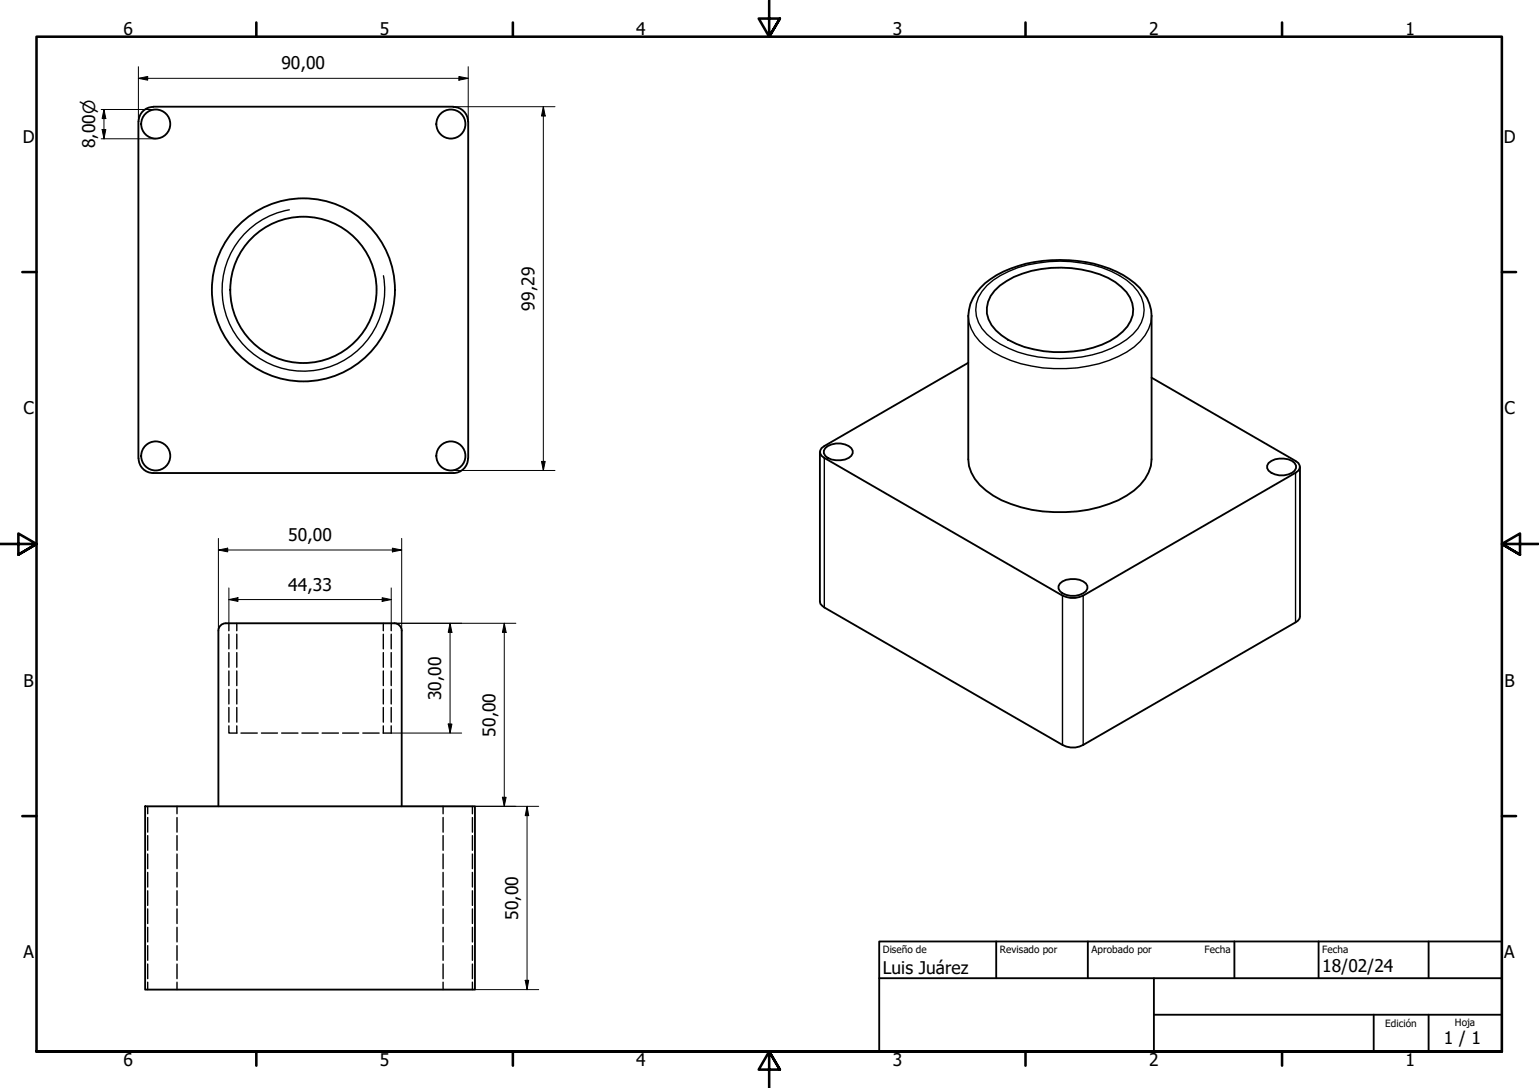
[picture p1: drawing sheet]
<svg xmlns="http://www.w3.org/2000/svg" width="420mm" height="297mm" viewBox="0 0 420 297" stroke-linecap="round" stroke-linejoin="round" font-family="sans-serif">
<!-- layer: Oculto (ISO) -->
<g fill="none" stroke="#000" stroke-width=".38">
<path d="M62.5 170.2v2M62.5 173.2v4M62.5 178.2v4M64.6 170.2v2M64.6 173.2v4M64.6 178.2v4M104.6 170.2v2M104.6 173.2v4M104.6 178.2v4M106.8 170.2v2M106.8 173.2v4M106.8 178.2v4"/>
<path d="M62.5 198.2v1.9h2.2M62.5 183.2v4M62.5 188.2v4M62.5 193.2v4M64.6 183.2v4M64.6 188.2v4M64.6 193.2v4M64.6 198.2v1.9M104.6 183.2v4M104.6 188.2v4M104.6 193.2v4M104.6 198.2v1.9"/>
<path d="M106.8 183.2v4M106.8 188.2v4M106.8 193.2v4M106.8 198.2v1.9h-2.2M65.8 200.1h4.4M71.4 200.1h4.4M76.9 200.1h4.4M82.4 200.1h4.5M87.9 200.1h4.5M93.5 200.1h4.4M99.1 200.1h4.4M40.3 220.1v2.1"/>
<path d="M40.3 223.2v4M40.3 228.1v4M40.3 233.2v4M40.3 238.2v4M48.3 220.1v2.1M48.3 223.2v4M48.3 228.1v4M48.3 233.2v4M48.3 238.2v4M121 220.1v2.1M121 223.2v4M121 228.1v4"/>
<path d="M121 233.2v4M121 238.2v4M129 220.1v2.1M129 223.2v4M129 228.1v4M129 233.2v4M129 238.2v4M40.3 243.2v4M40.3 248.1v4M40.3 253.2v4M40.3 258.2v4M48.3 243.2v4"/>
<path d="M48.3 248.1v4M48.3 253.2v4M48.3 258.2v4M121 243.2v4M121 248.1v4M121 253.2v4M121 258.2v4M129 243.2v4M129 248.1v4M129 253.2v4M129 258.2v4M40.3 263.2v4"/>
<path d="M40.3 268.1v2.1M48.3 263.2v4M48.3 268.1v2.1M121 263.2v4M121 268.1v2.1M129 263.2v4M129 268.1v2.1"/>
</g>
<!-- layer: Visible (ISO) -->
<g fill="none" stroke="#000" stroke-width=".51">
<path d="M37.8 33.1v92M41.8 29.1h82M41.8 29.2a4 4 0 0 0-4 4M123.8 29.2a4 4 0 0 1 4 4M127.8 33.1v92M268.9 77.3a33.1 33.1 0 0 1 22.8-6.3 29.1 29.1 0 0 1 19.4 7.6 11.4 11.4 0 0 1 3.3 7.6v39.2a12.3 12.3 0 0 1-6.8 9.9 38.8 38.8 0 0 1-31.6 2.3 18.2 18.2 0 0 1-10.8-8.6l-.7-1.8-.1-1.8v-39.2a12.4 12.4 0 0 1 4.5-8.9zM271.5 79.4a21.3 21.3 0 0 1 12.7-5.9 30.6 30.6 0 0 1 20.3 3.5 9.9 9.9 0 0 1 4.9 7.4 8.9 8.9 0 0 1-4.5 7.5 29.4 29.4 0 0 1-22.7 3.5 18.4 18.4 0 0 1-11.5-6.6 7.5 7.5 0 0 1 .8-9.4zM264.4 99l-39.4 22.8a1.7 1.7 0 0 0-1.1 1.6 1.7 1.7 0 0 0 1.1 1.6l65.1 37.6a6.3 6.3 0 0 0 5.6 0l58-33.5a1.7 1.7 0 0 0 1.2-1.6 1.7 1.7 0 0 0-1.2-1.7l-39.3-22.7M37.8 125.2a4 4 0 0 0 4 3.9M127.8 125.2a4 4 0 0 1-4 3.9h-82M223.8 123.4l.2 41.4 1 1 65.1 37.6a5.8 5.8 0 0 0 5.6 0l58.6-33.9 .5-.6 .1-.6v-40.8M225.3 122.4a5.5 5.5 0 0 1 7.1 0 1.67 1.67 0 0 1-.7 2.6 6 6 0 0 1-6.4-.6l-.4-.7v-.7z"/>
<path d="M346.3 126.4a5.7 5.7 0 0 1 7.1 0 1.67 1.67 0 0 1-.7 2.7 5.6 5.6 0 0 1-6.4-.6l-.4-.7v-.7zM289.4 159.3a5.7 5.7 0 0 1 7.1 0 1.65 1.65 0 0 1-.8 2.7 5.6 5.6 0 0 1-6.3-.6l-.4-.7v-.7zM39.6 220.1h90.1v50.1h-90.1zM59.6 220.1v-47.9a2 2 0 0 1 2.1-2h46a2 2 0 0 1 2 2v47.9"/>
<circle cx="42.5" cy="33.9" r="4"/>
<circle cx="123.1" cy="33.9" r="4"/>
<circle cx="82.8" cy="79.1" r="25"/>
<circle cx="82.8" cy="79.1" r="20"/>
<circle cx="42.5" cy="124.5" r="4"/>
<circle cx="123.1" cy="124.5" r="4"/>
</g>
<!-- layer: Visible fina (ISO) -->
<path d="M79 57.3a22.2 22.2 0 0 0-18 25.7 22.2 22.2 0 0 0 25.7 18 22.2 22.2 0 0 0 18-25.7M269.4 78a27.4 27.4 0 0 1 17-6.6 32.3 32.3 0 0 1 21.2 5.1 9.4 9.4 0 0 1 4 11.6 17.8 17.8 0 0 1-10.7 8 37.1 37.1 0 0 1-25.5-1 16.1 16.1 0 0 1-8.3-7 8.7 8.7 0 0 1 2.3-10.1zM264.4 86.2a11 11 0 0 0 4.8 8.5 33.9 33.9 0 0 0 21.8 5.9 33.2 33.2 0 0 0 18.6-5.9 11.6 11.6 0 0 0 4.8-8.5M225 125v40.8M353.7 129.1v40.8M290.1 162.6v40.8M295.7 162.6v40.8" fill="none" stroke="#000" stroke-width=".38"/>
<!-- layer: Borde (ISO) -->
<g fill="none" stroke="#000" stroke-width=".7">
<path d="M70 6.1v3.9M140 6.1v3.9M210 0v10l-2.9-4.9h5.8l-2.9 4.9 2.9-4.9M280 6.1v3.9M350 6.1v3.9M6.1 74.3h3.9M410 74.3h3.9M0 148.5h10l-5-2.8v5.7l5-2.9-5 2.9M420 148.5h-10l5-2.8v5.7l-5-2.9 5 2.9M6.1 222.8h3.9M410 222.8h3.9M10 287.1v-277.1h400v277.1h-400h400"/>
<path d="M70 287.1v3.8M140 287.1v3.8M212.9 292l-2.9-4.9 2.9 4.9h-5.8l2.9-4.9v9.9M280 287.1v3.8M350 287.1v3.8"/>
</g>
<path d="M240 257h170v30.1h-170zM272 257v10.1M297 257v10.1M337 257v10.1M360 257v10.1M390 257v10.1M240 267.1h170M315 277h95M315 267.1v20M375 277v10.1M390 277v10.1" fill="none" stroke="#000" stroke-width=".51"/>
<!-- layer: Cota (ISO) -->
<g fill="none" stroke="#000" stroke-width=".27">
<path d="M37.8 18.2v14.9M127.8 18.2v14.9M27.6 29.9h14.9M27.6 37.9h14.9M27.9 35.4h1l-.5 2.5zM28.4 29.9l.5 2.5h-1zM28.4 29.9v8M37.8 21.4l2.5-.5v1zM37.8 21.4h90M123.8 29.1h27.7M125.3 20.9l2.5 .5-2.5 .5zM148.3 29.1l.5 2.6h-1z"/>
<path d="M148.3 29.1v99.3M123.1 128.4h28.4M147.8 126h1l-.5 2.4zM59.6 150.2l2.6-.5v1zM59.6 150.2h50.1M59.6 147v25.2M107.1 149.7l2.6 .5-2.6 .5zM109.7 147v25.2M62.5 163.7l2.5-.5v1zM62.5 163.7h44.3M62.5 160.5v9.7M104.3 163.2l2.5 .5-2.5 .5z"/>
<path d="M106.8 160.5v9.7M107.6 170.2h33.2M122.9 170.2l.5 2.4h-1zM122.9 170.2v29.9M137.7 170.2l.5 2.4h-1zM137.7 170.2v49.9M122.4 197.7h1l-.5 2.4zM106.8 200.1h19.2M137.2 217.7h1l-.5 2.4zM109.7 220.1h37.4M143.9 220.1l.4 2.6h-.9zM143.9 220.1v50.1"/>
<path d="M129.7 270.2h17.4M143.4 267.6h.9l-.4 2.6z"/>
</g>
<g fill="#000">
<path d="M27.9 35.4h1l-.5 2.5zM28.4 29.9l.5 2.5h-1zM37.8 21.4l2.5-.5v1zM125.3 20.9l2.5 .5-2.5 .5zM148.3 29.1l.5 2.6h-1zM147.8 126h1l-.5 2.4zM59.6 150.2l2.6-.5v1zM107.1 149.7l2.6 .5-2.6 .5zM62.5 163.7l2.5-.5v1zM104.3 163.2l2.5 .5-2.5 .5zM122.9 170.2l.5 2.4h-1zM137.7 170.2l.5 2.4h-1z"/>
<path d="M122.4 197.7h1l-.5 2.4zM137.2 217.7h1l-.5 2.4zM143.9 220.1l.4 2.6h-.9zM143.4 267.6h.9l-.4 2.6z"/>
</g>
<g font-size="4.8">
<text x="33.7" y="9.6">6</text>
<text x="103.7" y="9.6">5</text>
<text x="173.7" y="9.6">4</text>
<text x="243.7" y="9.6">3</text>
<text x="313.7" y="9.6">2</text>
<text x="383.7" y="9.6">1</text>
<text x="76.8" y="19">90,00</text>
<text x="6.2" y="38.9">D</text>
<text x="26" y="40.5" transform="rotate(-90 26 40.5)">8,00⌀</text>
<text x="410.5" y="38.9">D</text>
<text x="145.9" y="84.8" transform="rotate(-90 145.9 84.8)">99,29</text>
<text x="6.4" y="113.1">C</text>
<text x="410.7" y="113.1">C</text>
<text x="78.7" y="147.8">50,00</text>
<text x="78.7" y="161.3">44,33</text>
<text x="6.4" y="187.4">B</text>
<text x="120.5" y="191.1" transform="rotate(-90 120.5 191.1)">30,00</text>
<text x="410.7" y="187.4">B</text>
<text x="135.3" y="201.2" transform="rotate(-90 135.3 201.2)">50,00</text>
<text x="141.5" y="251.1" transform="rotate(-90 141.5 251.1)">50,00</text>
<text x="6.4" y="261.7">A</text>
<text x="410.7" y="261.7">A</text>
<text x="241" y="266">Luis Juárez</text>
<text x="361" y="265.3">18/02/24</text>
<text x="394.2" y="285">1 / 1</text>
<text x="33.7" y="290.9">6</text>
<text x="103.7" y="290.9">5</text>
<text x="173.7" y="290.9">4</text>
<text x="243.7" y="290.9">3</text>
<text x="313.7" y="290.9">2</text>
<text x="383.7" y="290.9">1</text>
</g>
<g font-size="2.7">
<text x="241" y="260.2">Diseño de</text>
<text x="273" y="260.1">Revisado por</text>
<text x="298" y="260.1">Aprobado por</text>
<text x="328.9" y="260.1">Fecha</text>
<text x="361" y="260.1">Fecha</text>
<text x="378.2" y="280.3">Edición</text>
<text x="397.2" y="280">Hoja</text>
</g>
</svg>
